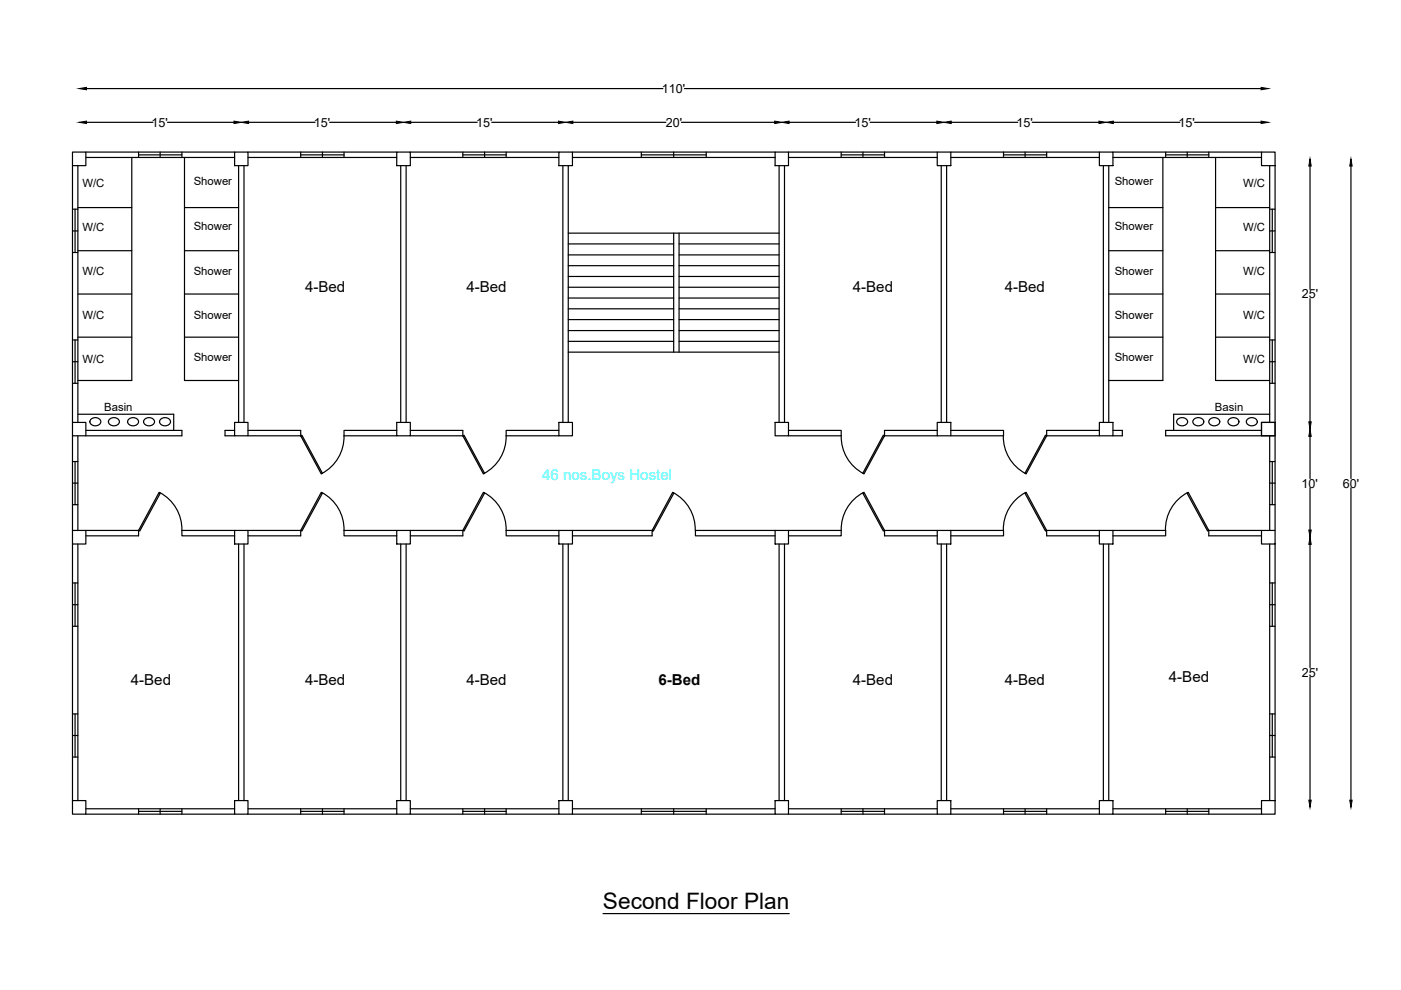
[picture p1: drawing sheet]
<svg xmlns="http://www.w3.org/2000/svg" width="297mm" height="210mm" viewBox="0 0 297 210" stroke-linecap="round" stroke-linejoin="round" font-family="sans-serif">
<!-- layer: 0 -->
<g fill="none" stroke="#000" stroke-width=".25">
<path d="M18.3 18.8h122.2M145.1 18.8h122.3M15.4 32.2h2.8v2.9h-2.8zM15.4 35.1v54.5M16.5 35.1v54.5M18.2 32.2h31.5M18.2 33.4h31.5M18.3 25.9h14.1M27.9 33.4v47.3h-11.4M29.4 32.2v1.2M29.4 32.8h9.2M34 32.2v1.2"/>
<path d="M35.5 25.9h14.1M38.6 32.2v1.2M39.1 33.4v47.3h11.5M49.7 32.2h2.9v2.9h-2.9zM50.6 35.1v54.5M51.7 35.1v54.5M52.6 32.2h31.5M52.6 33.4h31.5M52.7 25.9h14.1M63.8 32.8h9.1M63.8 32.2v1.2M68.4 32.2v1.2"/>
<path d="M69.9 25.9h14.1M72.9 32.2v1.2M84.1 32.2h2.9v2.9h-2.9zM85 35.1v54.5M86.1 35.1v54.5M87 32.2h31.5M87 33.4h31.5M87.1 25.9h14.1M98.1 32.8h9.2M98.1 32.2v1.2M102.7 32.2v1.2M104.3 25.9h14.1"/>
<path d="M107.3 32.2v1.2M118.5 32.2h2.9v2.9h-2.9zM119.3 35.1v54.5M120.5 35.1v54.5M121.4 32.2h42.9M121.4 33.4h42.9M121.5 25.9h19.7M136 32.8h13.7M136 32.2v1.2M142.8 32.2v1.2M144.5 25.9h19.8M149.7 32.2v1.2"/>
<path d="M164.3 32.2h2.9v2.9h-2.9zM165.2 35.1v54.5M166.3 35.1v54.5M167.2 32.2h31.5M167.2 33.4h31.5M167.3 25.9h14.1M178.4 32.8h9.1M178.4 32.2v1.2M183 32.2v1.2M184.5 25.9h14.1M187.5 32.2v1.2M198.7 32.2h2.9v2.9h-2.9z"/>
<path d="M199.6 35.1v54.5M200.7 35.1v54.5M201.6 32.2h31.5M201.6 33.4h31.5M201.7 25.9h14.1M212.8 32.8h9.1M212.8 32.2v1.2M217.3 32.2v1.2M218.9 25.9h14.1M221.9 32.2v1.2M233.1 32.2h2.9v2.9h-2.9zM233.9 35.1v54.5"/>
<path d="M235.1 35.1v54.5M236 32.2h31.5M236 33.4h31.5M236.1 25.9h14M246.5 33.4v47.3h-11.4M247.1 32.8h9.2M247.1 32.2v1.2M251.7 32.2v1.2M253.3 25.9h14.1M256.3 32.2v1.2M257.7 33.4v47.3h11.5M267.5 32.2h2.8v2.9h-2.8z"/>
<path d="M269.2 35.1v54.5M270.3 35.1v54.5M277.7 35.2v26.1M286.4 35.2v66.3M15.4 49h1.1M15.4 44.4h1.1M15.4 53.5h1.1M15.9 44.4v9.1M16.5 53.2h11.4M16.5 44h11.4M39.1 53.2h11.5M39.1 44h11.5"/>
<path d="M120.5 49.4h44.7M120.5 51.7h22.3M120.5 54h22.3M120.5 56.3h22.3M120.5 58.6h22.3M142.8 49.4v25.3M144 51.7h21.2M144 54h21.2M144 56.3h21.2M144 58.6h21.2M144 49.4v25.3M235.1 53.2h11.4"/>
<path d="M235.1 44h11.4M257.7 53.2h11.5M257.7 44h11.5M269.2 49h1.1M269.2 44.4h1.1M269.2 53.5h1.1M269.7 44.4v9.1M15.4 76.7h1.1M15.4 72.1h1.1M15.9 72.1v9.2M16.5 62.3h11.4M16.5 71.5h11.4"/>
<path d="M39.1 62.3h11.5M39.1 71.5h11.5M120.5 60.9h22.3M120.5 63.2h22.3M120.5 65.5h22.3M120.5 67.8h22.3M120.5 70.1h22.3M120.5 72.4h22.3M120.5 74.7h44.7M144 60.9h21.2M144 63.2h21.2M144 65.5h21.2"/>
<path d="M144 67.8h21.2M144 70.1h21.2M144 72.4h21.2M235.1 62.3h11.4M235.1 71.5h11.4M257.7 62.3h11.5M257.7 71.5h11.5M269.2 76.7h1.1M269.2 72.1h1.1M269.7 72.1v9.2M277.7 63.3v26.1M15.4 89.6h2.8v2.8h-2.8z"/>
<path d="M15.4 92.4v20.1M15.4 97.9h1.1M15.4 81.3h1.1M15.9 97.9v9.1M16.5 87.8h20.3v3.5M16.5 92.4v20.1M18.2 91.3h20.4v1.1h-20.4M19.4 88.8a1.25 1.25 0 0 1 2 .6 1.21 1.21 0 0 1-1.2 .9 1.21 1.21 0 0 1-1.2-.9zM23.3 88.8a1.25 1.25 0 0 1 2 .6 1.21 1.21 0 0 1-1.1 .9 1.21 1.21 0 0 1-1.2-.9zM27.4 88.8a1.25 1.25 0 0 1 2 .6 1.21 1.21 0 0 1-1.2 .9 1.21 1.21 0 0 1-1.1-.9zM30.8 88.8a1.25 1.25 0 0 1 2 .6 1.21 1.21 0 0 1-1.2 .9 1.21 1.21 0 0 1-1.2-.9zM34.2 88.8a1.25 1.25 0 0 1 2 .6 1.21 1.21 0 0 1-1.2 .9 1.21 1.21 0 0 1-1.2-.9z"/>
<path d="M49.7 89.6h2.9v2.8h-2.9zM49.7 91.3h-2v1.1h2M52.6 91.3h11.2v1.1M52.6 92.4h11.2M63.8 92.4l.2-.1 4.4 8.1-.3 .1zM72.9 92.4a8.8 8.8 0 0 1-4.7 8M72.9 92.4h11.2M84.1 89.6h2.9v2.8h-2.9zM84.1 91.3h-11.2v1.1M87 91.3h11.1v1.1M87 92.4h11.1M98.1 92.4l.3-.1 4.3 8.1-.2 .1z"/>
<path d="M107.3 92.4a8.8 8.8 0 0 1-4.7 8M107.3 92.4h11.2M118.5 89.6h2.9v2.8h-2.9zM118.5 91.3h-11.2v1.1M164.3 89.6h2.9v2.8h-2.9zM167.2 91.3h11.2v1.1M167.2 92.4h11.2M178.4 92.4a8.8 8.8 0 0 0 4.6 8M187.3 92.3l.2 .1-4.3 8.1-.3-.1zM187.5 92.4h11.2M198.7 89.6h2.9v2.8h-2.9zM198.7 91.3h-11.2v1.1"/>
<path d="M201.6 91.3h11.2v1.1h-11.2M212.7 92.4a8.8 8.8 0 0 0 4.7 8M221.7 92.3l.2 .1-4.3 8.1-.3-.1zM221.9 92.4h11.2M233.1 89.6h2.9v2.8h-2.9zM233.1 91.3h-11.2v1.1M236 91.3h2v1.1h-2M249.8 88.8a1.25 1.25 0 0 1 2 .6 1.21 1.21 0 0 1-1.2 .9 1.21 1.21 0 0 1-1.1-.9zM253.2 88.8a1.25 1.25 0 0 1 2 .6 1.21 1.21 0 0 1-1.1 .9 1.21 1.21 0 0 1-1.2-.9zM256.6 88.8a1.25 1.25 0 0 1 2 .6 1.21 1.21 0 0 1-1.1 .9 1.21 1.21 0 0 1-1.2-.9zM260.7 88.8a1.25 1.25 0 0 1 2 .6 1.21 1.21 0 0 1-1.2 .9 1.21 1.21 0 0 1-1.1-.9zM264.6 88.8a1.25 1.25 0 0 1 2 .6 1.21 1.21 0 0 1-1.2 .9 1.21 1.21 0 0 1-1.2-.9z"/>
<path d="M267.5 89.6h2.8v2.8h-2.8zM267.5 91.3h-20.4v1.1h20.4M269.2 87.8h-20.4v3.5M269.2 92.4v20.1M269.2 97.9h1.1M269.2 81.3h1.1M269.7 97.9v9.1M270.3 92.4v20.1M277.7 92.5v9M15.4 112.5h2.8v2.8h-2.8zM15.4 115.3v54.4M15.4 102.4h1.1"/>
<path d="M15.4 107h1.1M16.5 115.3v54.4M18.2 112.5h11.2M29.4 112.5v1.1h-11.2M33.7 104.4l.3 .1-4.4 8.1-.2-.1zM33.9 104.4a8.8 8.8 0 0 1 4.7 8M49.7 112.5h2.9v2.8h-2.9zM49.7 112.5h-11.1v1.1h11.1M50.6 115.3v54.4M51.7 115.3v54.4M52.6 112.5h11.2M63.8 112.5v1.1h-11.2"/>
<path d="M68.1 104.4l.3 .1-4.4 8.1-.2-.1zM68.2 104.4a8.8 8.8 0 0 1 4.7 8M84.1 112.5h2.9v2.8h-2.9zM84.1 112.5h-11.2v1.1h11.2M85 115.3v54.4M86.1 115.3v54.4M87 112.5h11.1M98.1 112.5v1.1h-11.1M102.5 104.4l.2 .1-4.3 8.1-.3-.1zM102.6 104.4a8.8 8.8 0 0 1 4.7 8M118.5 112.5h2.9v2.8h-2.9zM118.5 112.5h-11.2v1.1h11.2"/>
<path d="M119.3 115.3v54.4M120.5 115.3v54.4M121.4 112.5h16.9l.2 .1 4.4-8.1-.3-.1-4.3 8.1v1.1h-16.9M142.7 104.4a8.8 8.8 0 0 1 4.7 8M164.3 112.5h2.9v2.8h-2.9zM164.3 112.5h-16.9v1.1h16.9M165.2 115.3v54.4M166.3 115.3v54.4M167.2 112.5h11.2v1.1h-11.2M182.9 104.5l.3-.1 4.3 8.1-.2 .1zM183 104.4a8.8 8.8 0 0 0-4.6 8M187.5 112.5v1.1h11.2"/>
<path d="M187.5 112.5h11.2M198.7 112.5h2.9v2.8h-2.9zM199.6 115.3v54.4M200.7 115.3v54.4M201.6 112.5h11.2v1.1h-11.2M217.3 104.5l.3-.1 4.3 8.1-.2 .1zM217.4 104.4a8.8 8.8 0 0 0-4.7 8M221.9 112.5v1.1h11.2M221.9 112.5h11.2M233.1 112.5h2.9v2.8h-2.9zM233.9 115.3v54.4M235.1 115.3v54.4"/>
<path d="M236 112.5h11.1v1.1h-11.1M251.7 104.5l.2-.1 4.4 8.1-.3 .1zM251.8 104.4a8.8 8.8 0 0 0-4.7 8M256.3 112.5v1.1h11.2M256.3 112.5h11.2M267.5 112.5h2.8v2.8h-2.8zM269.2 115.3v54.4M269.2 102.4h1.1M269.2 107h1.1M270.3 115.3v54.4M277.7 103.4v9M277.7 115.4v26.1"/>
<path d="M286.4 103.4v66.3M15.4 128.2h1.1M15.4 132.8h1.1M15.4 123.6h1.1M15.9 123.6v9.2M269.2 128.2h1.1M269.2 132.8h1.1M269.2 123.6h1.1M269.7 123.6v9.2M15.4 155.9h1.1M15.4 151.4h1.1M15.9 151.4v9.1"/>
<path d="M269.2 155.9h1.1M269.2 151.4h1.1M269.7 151.4v9.1M277.7 143.5v26.2M15.4 169.7h2.8v2.9h-2.8zM15.4 160.5h1.1M18.2 172.6h31.5M18.2 171.5h31.5M29.4 171.5v1.1M29.4 172h9.2M34 171.5v1.1M38.6 171.5v1.1"/>
<path d="M49.7 169.7h2.9v2.9h-2.9zM52.6 172.6h31.5M52.6 171.5h31.5M63.8 171.5v1.1M63.8 172h9.1M68.4 171.5v1.1M72.9 171.5v1.1M84.1 169.7h2.9v2.9h-2.9zM87 172.6h31.5M87 171.5h31.5M98.1 171.5v1.1M98.1 172h9.2"/>
<path d="M102.7 171.5v1.1M107.3 171.5v1.1M118.5 169.7h2.9v2.9h-2.9zM121.4 172.6h42.9M121.4 171.5h42.9M136 171.5v1.1M136 172h13.7M142.8 171.5v1.1M149.7 171.5v1.1M164.3 169.7h2.9v2.9h-2.9zM167.2 172.6h31.5M167.2 171.5h31.5"/>
<path d="M178.4 171.5v1.1M178.4 172h9.1M183 171.5v1.1M187.5 171.5v1.1M198.7 169.7h2.9v2.9h-2.9zM201.6 172.6h31.5M201.6 171.5h31.5M212.8 171.5v1.1M212.8 172h9.1M217.3 171.5v1.1M221.9 171.5v1.1M233.1 169.7h2.9v2.9h-2.9z"/>
<path d="M236 172.6h31.5M236 171.5h31.5M247.1 171.5v1.1M247.1 172h9.2M251.7 171.5v1.1M256.3 171.5v1.1M267.5 169.7h2.8v2.9h-2.8zM269.2 160.5h1.1M127.8 193.7h39.5"/>
</g>
<g fill="#000" stroke="#000" stroke-width=".21">
<path d="M16.8 18.8l1.5-.3v.5zM267.4 18.5l1.5 .3-1.5 .2zM16.8 25.9l1.5-.2v.5zM49.6 25.7l1.6 .2-1.6 .3zM51.2 25.9l1.5-.2v.5zM84 25.7l1.6 .2-1.6 .3zM85.6 25.9l1.5-.2v.5zM118.4 25.7l1.5 .2-1.5 .3zM119.9 25.9l1.6-.2v.5zM164.3 25.7l1.5 .2-1.5 .3zM165.8 25.9l1.5-.2v.5zM198.6 25.7l1.6 .2-1.6 .3z"/>
<path d="M200.2 25.9l1.5-.2v.5zM233 25.7l1.5 .2-1.5 .3zM234.5 25.9l1.6-.2v.5zM267.4 25.7l1.5 .2-1.5 .3zM277.7 33.7l.3 1.5h-.5zM286.4 33.7l.3 1.5h-.5zM277.5 89.4h.5l-.3 1.6zM277.7 91l.3 1.5h-.5zM277.5 112.4h.5l-.3 1.5zM277.7 113.9l.3 1.5h-.5zM277.5 169.7h.5l-.3 1.5zM286.2 169.7h.5l-.3 1.5z"/>
</g>
<text font-size="4.8" x="127.8" y="192.6">Second Floor Plan</text>
<g font-size="3.2">
<text x="64.7" y="62">4-Bed</text>
<text x="98.9" y="62">4-Bed</text>
<text x="180.8" y="62">4-Bed</text>
<text x="213" y="62">4-Bed</text>
<text x="27.7" y="145.1">4-Bed</text>
<text x="64.7" y="145.1">4-Bed</text>
<text x="98.9" y="145.1">4-Bed</text>
<text x="139.6" y="145.1">6-Bed</text>
<text x="180.8" y="145.1">4-Bed</text>
<text x="213" y="145.1">4-Bed</text>
<text x="247.8" y="144.7">4-Bed</text>
</g>
<text font-size="3.2" fill="#0ff" x="114.9" y="101.8">46 nos.Boys Hostel</text>
<g font-size="2.7">
<text x="140.3" y="19.7">110'</text>
<text x="32.1" y="26.9">15'</text>
<text x="66.5" y="26.9">15'</text>
<text x="100.9" y="26.9">15'</text>
<text x="141.1" y="26.9">20'</text>
<text x="181.1" y="26.9">15'</text>
<text x="215.5" y="26.9">15'</text>
<text x="249.9" y="26.9">15'</text>
<text x="276" y="63.3">25'</text>
<text x="275.9" y="103.4">10'</text>
<text x="284.7" y="103.4">60'</text>
<text x="276" y="143.5">25'</text>
</g>
<g font-size="2.4">
<text x="17.5" y="39.7">W/C</text>
<text x="41.1" y="39.1">Shower</text>
<text x="236.3" y="39.1">Shower</text>
<text x="263.6" y="39.7">W/C</text>
<text x="17.5" y="48.9">W/C</text>
<text x="41.1" y="48.7">Shower</text>
<text x="236.3" y="48.7">Shower</text>
<text x="263.6" y="48.9">W/C</text>
<text x="17.5" y="58.4">W/C</text>
<text x="41.1" y="58.4">Shower</text>
<text x="236.3" y="58.4">Shower</text>
<text x="263.6" y="58.4">W/C</text>
<text x="17.5" y="67.5">W/C</text>
<text x="41.1" y="67.7">Shower</text>
<text x="236.3" y="67.7">Shower</text>
<text x="263.6" y="67.5">W/C</text>
<text x="17.5" y="76.9">W/C</text>
<text x="41.1" y="76.4">Shower</text>
<text x="236.3" y="76.4">Shower</text>
<text x="263.6" y="76.9">W/C</text>
<text x="22.1" y="87.1">Basin</text>
<text x="257.6" y="87.1">Basin</text>
</g>
</svg>
